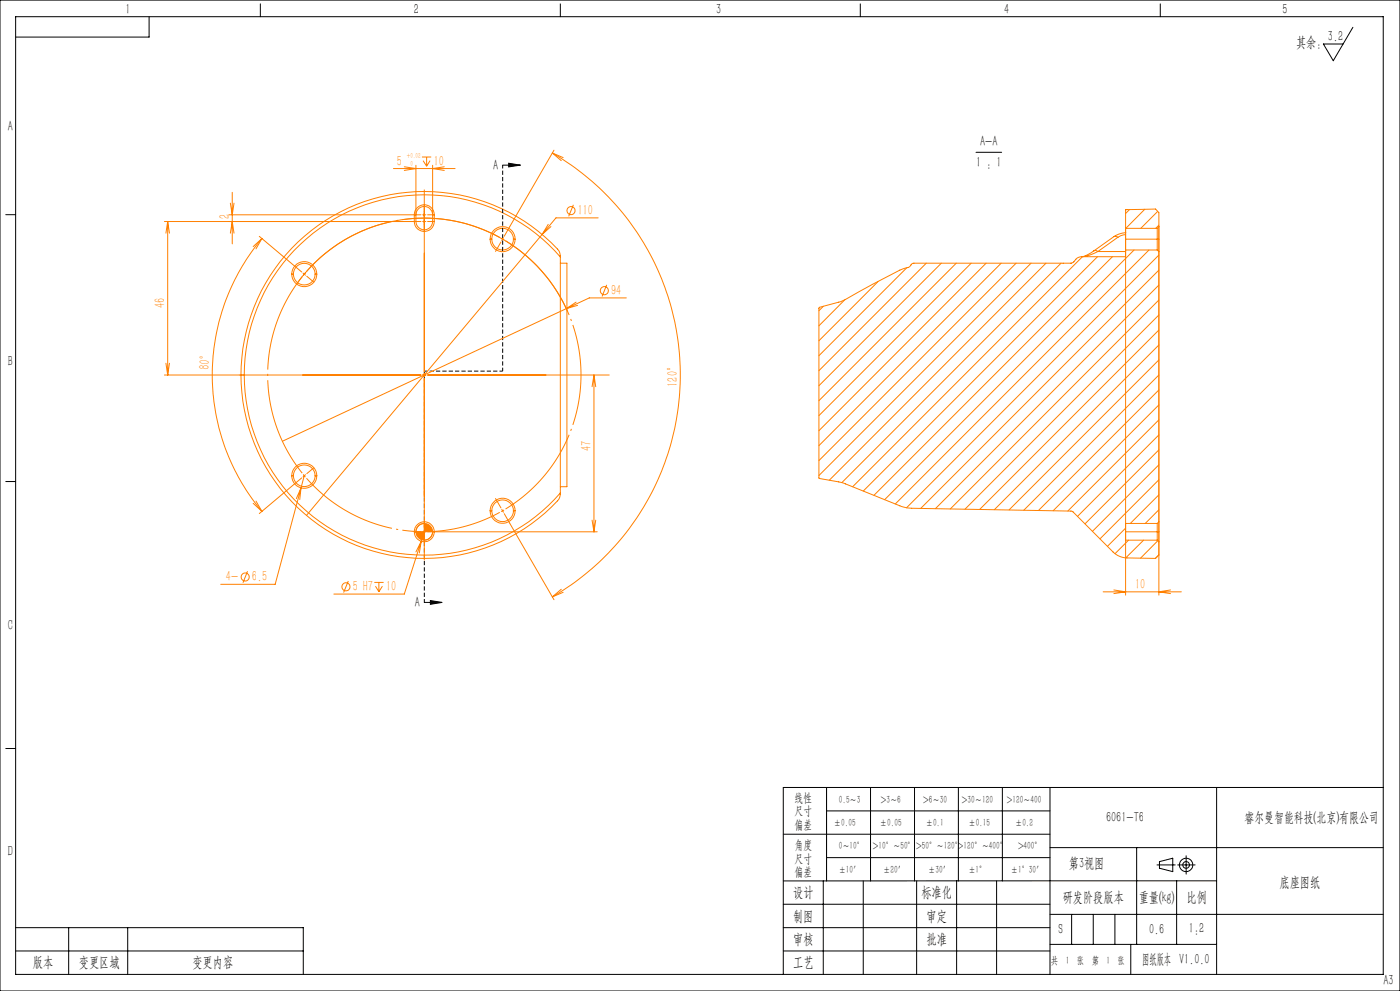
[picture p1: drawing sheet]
<svg xmlns="http://www.w3.org/2000/svg" width="420mm" height="297mm" viewBox="0 0 420 297" stroke-linecap="round" stroke-linejoin="round" font-family="sans-serif">
<g fill="none" stroke="#ff8000" stroke-width=".3">
<path d="M69.7 57.6v15.5M118 50.5h18.5M121.3 50l3.5 .5-3.5 .6M124.8 49.5v16.9a2.5 2.5 0 0 0 2.5 2.5 2.5 2.5 0 0 0 2.5-2.5v-16.9M126.6 47.1h2.8M126.9 48.2l1.1 1.6M127.3 56.9v54.5M128 47.1v2.7M129 48.2l-1 1.6M133.3 50l-3.5 .5 3.5 .6M165.7 45.9a76.8 76.8 0 0 1 0 133M165.7 45.9l3.2 1.3"/>
<path d="M165.7 45.9l2.7 2.3M166.2 45l-14.9 25.8M49.3 66.4h77M50.3 66.4v46M50.3 66.4l.5 3.5M50.3 66.4l-.5 3.5M68.7 64.4h57.6M69.1 69.9l.6-3.5 .5 3.5M69.1 60.9l.6 3.5 .5-3.5M77.8 70.8l12.7 10.7M78.6 71.5a63.5 63.5 0 0 0 0 81.7M78.6 71.5l-1.8 3.1"/>
<path d="M78.6 71.5l-2.6 2.4M124.8 64.4a2.5 2.5 0 0 1 2.5-2.5 2.5 2.5 0 0 1 2.5 2.5M126.8 66.4h1M126.8 64.4h1M128.3 66.4h2M128.3 64.4h2M130.3 64.4a3 3 0 0 0-3-3 3 3 0 0 0-3 3 4.6 4.6 0 0 0 1 4.2 3 3 0 0 0 3.2 .5 3 3 0 0 0 1.8-2.7M130.3 64.4v2M147 71.7a3.7 3.7 0 0 1 3.8-3.8 3.7 3.7 0 0 1 3.7 3.8M147 71.7a3.7 3.7 0 0 0 3.8 3.7 3.7 3.7 0 0 0 3.7-3.7M147 71.7h.5M147.5 71.7a3.2 3.2 0 0 1 3.3-3.3 3.2 3.2 0 0 1 3.2 3.3"/>
<path d="M147.5 71.7a3.2 3.2 0 0 0 3.3 3.2 3.2 3.2 0 0 0 3.2-3.2M150.3 72.5l-1.6 2.8M150.4 71.4l.4 .3M150.8 71.7l.4 .2M150.8 71.7l-.3 .4M151 71.2l-.2 .5M154 71.7h.5M162.6 70.3l-70.7 84.2M164.5 67.2l-1.9 3.1M165.3 67.9l-2.7 2.4M168.1 77l-.1-.8a5.4 5.4 0 0 0-2.6-3.4 55 55 0 0 0-78 1.7 55 55 0 0 0 2.3 78 55 55 0 0 0 77.9-2.9l.5-1.9M168.1 77a54 54 0 0 0-78.1-3.7 54 54 0 0 0 0 78.2 54 54 0 0 0 78.1-3.8"/>
<path d="M168.1 77v70.7M168.1 78.9h2v67h-2M172 61.4l-1.4 3.4M179.5 65.3h-12.7l-4.2 5M277.9 78.9l-32.2 32.2M282.4 78.9l-36.7 36.7M286.9 78.9l-41.2 41.2M291.4 78.9l-45.7 45.7M295.8 78.9l-50.1 50.2M300.4 78.9l-54.7 54.7M304.8 78.9l-59.1 59.1M309.3 78.9l-63.6 63.6"/>
<path d="M313.8 78.9l-65 65M318.3 78.9l-65.7 65.7M324.6 76.9a2.91 2.91 0 0 0-2.6 1.7l-.6 .3h-47.4l-.5 .2-1 1-2.6 .9-12.2 6.5a21 21 0 0 1-9.1 3.9l-2.8 .7-.1 .3 .1 51 7.4 1.4 17.2 7 1.8 .4 49.3 1 12.4 12.2a6.2 6.2 0 0 0 4.2 1.8l8.6 .2 1-1M324.6 76.9h13.1M324.7 77l-68.9 68.9M328.2 75.2l-2.1 1.2-1.3 .5M328.2 75.2l.7-.1 .5 .3M329.2 76.9l-70.2 70.3M329.4 75.4l-2.6 1.1-2.2 .4M329.4 75.4h8.3M333.7 76.9l-71.5 71.5M334.2 70.9l.4-.1 .8 .3"/>
<path d="M334.2 70.9l-6 4.3M335.4 71.1l-6 4.3M337.7 71.7v3.2h9.5M337.7 70.3l-1.4 .3-.9 .5M337.7 71.7h10M337.7 69.7a7.3 7.3 0 0 0-3.5 1.2M338.8 62.8l-1.1 1.2M340.2 74.9l-74.8 74.9M343.4 62.7l-5.7 5.7M344.7 74.9l-76.1 76.2M347.2 68.4v6.5M347.2 68.4h-9.5v3.3"/>
<path d="M347.2 68.4l.5-.5v3.8M347.3 63.4l-5.1 5M347.7 71.7v3.7l-.5-.5M347.7 76.4l-75.7 75.8M347.7 67.5l-1 .9M87.5 82.2a3.8 3.8 0 0 1 3.8-3.8 3.8 3.8 0 0 1 3.7 3.8M87.5 82.2a3.8 3.8 0 0 0 3.8 3.7 3.8 3.8 0 0 0 3.7-3.7M87.5 82.2h.5M88 82.2a3.3 3.3 0 0 1 3.3-3.3 3.3 3.3 0 0 1 3.2 3.3M88 82.2a3.3 3.3 0 0 0 3.3 3.2 3.3 3.3 0 0 0 3.2-3.2M89 85.1a47 47 0 0 1 81.3 8.3M90.9 81.8l.4 .4"/>
<path d="M91.3 82.2l-.4 .3M91.3 82.2l.4 .3M91.6 81.8l-.3 .4M92 82.8l2.2 1.8M94.5 82.2h.5M172.8 90.6l-2.9 1.9 3.4-1M182 85.4l-1.4 3.5M187.9 89.3h-11.1l-48.8 22.7M247 91.8l-1.3 1.3M253.5 89.8l-7.8 7.8M263.5 84.3l-17.8 17.8M272 80.3l-26.3 26.3"/>
<path d="M347.7 81l-71.5 71.4M347.7 85.4l-67.1 67M347.7 89.9l-62.6 62.6M347.7 94.4l-58.2 58.2M347.7 98.9l-53.8 53.8M49.3 112.4h77M49.8 108.9l.5 3.5M50.8 108.9l-.5 3.5M126.6 112.7l-41.9 19.6M126.8 112.4h1M127.3 111.9v1M127.3 113.4v54.4"/>
<path d="M128.3 112.4h54.5M178.2 112.4v47M178.2 112.4l.5 3.5M178.2 112.4l-.6 3.5M347.7 103.4l-49.4 49.3M347.7 107.9l-45 44.9M347.7 112.4l-40.6 40.5M347.7 116.9l-36.2 36.1M347.7 121.4l-31.8 31.7M347.7 125.8l-27.3 27.3M347.7 130.3l-24.4 24.5M347.7 134.8l-22.2 22.2"/>
<path d="M347.7 139.3l-20 19.9M76 150.8l2.6 2.4M76.8 150.2l1.8 3M87.5 142.6a3.8 3.8 0 0 1 3.8-3.8 3.8 3.8 0 0 1 3.7 3.8M87.5 142.6a3.8 3.8 0 0 0 3.8 3.7 3.8 3.8 0 0 0 3.7-3.7M87.5 142.6h.5M88 142.6a3.3 3.3 0 0 0 3.3 3.2 3.3 3.3 0 0 0 3.2-3.2M88 142.6a3.3 3.3 0 0 1 3.3-3.3 3.3 3.3 0 0 1 3.2 3.3M90.3 146.2l-7.8 28.9h-16.3M90.3 146.2l-1.4 3.2M90.3 146.2l-.4 3.5M90.5 143.2l-12.7 10.7"/>
<path d="M90.9 142.2l.4 .4M91.3 142.6l.3 .4M91.3 142.6l-1 3.6M91.3 142.6l-.4 .3M91.7 142.3l-.4 .3M94.2 140.2l-2.2 1.8M94.5 142.6h.5M124.3 159.4h2M124.8 159.4a2.5 2.5 0 0 0 2.5 2.5 2.5 2.5 0 0 0 2.5-2.5M124.8 159.4a2.5 2.5 0 0 1 2.5-2.5 2.5 2.5 0 0 1 2.5 2.5M126.8 159.4h1M127.3 156.9a2.46 2.46 0 0 0-2.5 2.5"/>
<path d="M127.3 159.4l-6 18.6h-21.1M128.3 159.4h50.9M129.8 159.4a2.52 2.52 0 0 1-2.5 2.5M147 153.1a3.7 3.7 0 0 1 3.8-3.8 3.7 3.7 0 0 1 3.7 3.8M147 153.1a3.7 3.7 0 0 0 3.8 3.7 3.7 3.7 0 0 0 3.7-3.7M147 153.1h.5M147.5 153.1a3.2 3.2 0 0 0 3.3 3.2 3.2 3.2 0 0 0 3.2-3.2M147.5 153.1a3.2 3.2 0 0 1 3.3-3.3 3.2 3.2 0 0 1 3.2 3.3M148.7 149.4l1.6 2.8M150.5 152.6l.3 .5M150.8 153.1l-.4 .2M150.8 153.1l.2 .4"/>
<path d="M151.2 152.8l-.4 .3M151.3 153.9l14.9 25.8M154 153.1h.5M177.6 155.9l.6 3.5M178.7 155.9l-.5 3.5M337.7 159.4h10M337.7 158.3l-5.5 5.4M337.7 156.9h9.5M347.2 156.9v5M347.2 156.9l.5-.5v3M347.7 159.4v3l-.5-.5M347.7 143.8l-17.7 17.7"/>
<path d="M347.7 148.3l-8.6 8.6M347.7 152.8l-4.1 4.1M74.3 171.2l-1.4 3.5M104.5 174.1l-1.4 3.5M112.3 174.6h2.8M112.6 175.7l1.1 1.6M113.7 174.6v2.7M114.7 175.7l-1 1.6M124.8 165.4l1.6-3.2-.6 3.5M168.4 176.6l-2.7 2.3M168.9 177.5l-3.2 1.4M330.9 177.4h23.5"/>
<path d="M334.2 176.8l3.5 .6-3.5 .5M337.7 178.4v-115.5l9-.3 1 1.1v114.7M337.7 161.9h9.5M338.6 161.9l-4.1 4M343.1 161.9l-5.4 5.3M347.3 162.1l-5.1 5.2M347.7 166.3l-1.1 1.1M351.2 176.8l-3.5 .6 3.5 .5"/>
<circle cx="171.3" cy="63.1" r="1.2"/>
<circle cx="181.3" cy="87.1" r="1.21"/>
<circle cx="127.3" cy="159.4" r="3"/>
<circle cx="73.6" cy="172.9" r="1.22"/>
<circle cx="103.8" cy="175.9" r="1.21"/>
</g>
<g fill="none" stroke="#000" stroke-width=".3">
<path d="M0 0h420v297h-420zM4.7 5h410.3v287h-410.3zM44.7 5v6.1h-40M78.1 1.2v3.8M168.1 1.2v3.8M258.1 1.2v3.8M348.1 1.2v3.8M405.9 8.2l-5.9 10-3-5h5.9M150.8 49.5h5.3M152.6 48.9l3.5 .6-3.5 .5zM292.8 45.6h7.7M1.7 64.3h3"/>
<path d="M1.7 144.3h3M129.1 180l3.5 .5-3.5 .6zM127.3 180.5h5.3M1.7 224.3h3M248 236v28M261.2 236v28M274.4 236v28M287.5 236v28M300.7 236v28M315 236v56M365 236v56M415 236h-180v56"/>
<path d="M235 250h80M248 257h67M248 243h67M315 254h100M341 254v29M347.1 259.2h5.5M347.8 258.2l4-1v4l-4-1zM353.3 259.2h5.2M355.8 256.5v5.5M4.7 278h86.3v14M20.6 278v14M38.3 278v14"/>
<path d="M235 278h80M235 271h80M247 264v28M259 264v28M275 264v28M287 264v28M299 264v28M315 274h100M321.5 274v9M328 274v9M334.5 274v9M353 264v19"/>
<path d="M365 264h-130M4.7 285h86.3M235 285h80M315 283h50M339.2 283v9"/>
<circle cx="355.8" cy="259.2" r="1"/>
<circle cx="355.8" cy="259.2" r="2"/>
</g>
<path d="M149.9 71.2a47 47 0 0 0-58 10.2M90.7 82.9a47 47 0 0 0 0 58.9M91.9 143.3a47 47 0 0 0 58 10.3" fill="none" stroke="#ff8000" stroke-width=".3" stroke-dasharray="30.5 1.3 .6 1.3" stroke-dashoffset=".3" stroke-linecap="butt"/>
<path d="M151.7 152.6a47 47 0 0 0 0-80.4" fill="none" stroke="#ff8000" stroke-width=".3" stroke-dasharray="30.5 1.3 .6 1.3" stroke-dashoffset=".7" stroke-linecap="butt"/>
<path d="M127.3 111.2v69.3M127.3 111.2h23.5" fill="none" stroke="#000" stroke-width=".3" stroke-dasharray="1.3 .6" stroke-dashoffset=".3" stroke-linecap="butt"/>
<path d="M150.8 111.2v-61.7" fill="none" stroke="#000" stroke-width=".3" stroke-dasharray="1.3 .6" stroke-dashoffset=".2" stroke-linecap="butt"/>
<path d="M129.1 180l3.5 .5-3.5 .6zM152.6 48.9l3.5 .6-3.5 .5z" fill="#000"/>
<path d="M124.8 159.4a2.52 2.52 0 0 0 2.5 2.5v-2.5zM127.3 156.9v2.5h2.5a2.52 2.52 0 0 0-2.5-2.5z" fill="#ff8000"/>
<g font-size="4.4">
<text x="37.7" y="4.1">1</text>
<text x="124.2" y="4.1">2</text>
<text x="214.9" y="4.1">3</text>
<text x="301.2" y="4.1">4</text>
<text x="384.7" y="4.1">5</text>
<text x="388.8" y="14.1">其余：</text>
<text x="398.4" y="12.3">3.2</text>
<text x="2.3" y="39.3">A</text>
<text x="294.1" y="43.9">A-A</text>
<text x="148" y="50.9">A</text>
<text x="292.8" y="50.1">1 : 1</text>
<text x="2.3" y="109.6">B</text>
<text x="124.5" y="182">A</text>
<text x="2.3" y="188.9">C</text>
<text x="331.8" y="246.3">6061-T6</text>
<text x="2.3" y="256.5">D</text>
<text x="320.6" y="260.1">第3视图</text>
<text x="237.9" y="268.9">设计</text>
<text x="276.4" y="268.9">标准化</text>
<text x="383.9" y="265.9">底座图纸</text>
<text x="237.9" y="275.9">制图</text>
<text x="277.9" y="275.9">审定</text>
<text x="318.8" y="270.4">研发阶段版本</text>
<text x="341.6" y="270.4">重量(kg)</text>
<text x="355.9" y="270.4">比例</text>
<text x="317.6" y="279.9">S</text>
<text x="344.7" y="279.9">0.6</text>
<text x="356.7" y="279.6">1:2</text>
<text x="237.9" y="282.9">审核</text>
<text x="277.9" y="282.9">批准</text>
<text x="9.9" y="289.9">版本</text>
<text x="23.7" y="289.9">变更区域</text>
<text x="57.7" y="289.9">变更内容</text>
<text x="237.9" y="289.9">工艺</text>
<text x="342.6" y="288.9">图纸版本 V1.0.0</text>
<text x="415" y="295.1">A3</text>
</g>
<g font-size="4.4" fill="#ff8000">
<text x="119" y="49.6">5</text>
<text x="130.1" y="49.6">10</text>
<text x="68.8" y="65.7" transform="rotate(-90 68.8 65.7)">2</text>
<text x="173.3" y="64.4">110</text>
<text x="183.3" y="88.4">94</text>
<text x="49.4" y="92.4" transform="rotate(-90 49.4 92.4)">46</text>
<text x="62.8" y="110.9" transform="rotate(-86 62.8 110.9)">80°</text>
<text x="203.2" y="115.9" transform="rotate(-90 203.2 115.9)">120°</text>
<text x="177.3" y="135.2" transform="rotate(-90 177.3 135.2)">47</text>
<text x="67.8" y="174.2">4-</text>
<text x="75.6" y="174.2">6.5</text>
<text x="105.8" y="177.2">5 H7</text>
<text x="115.8" y="177.2">10</text>
<text x="340.6" y="176.5">10</text>
</g>
<text font-size="4.2" x="373.4" y="246.3">睿尔曼智能科技(北京)有限公司</text>
<g font-size="3.8">
<text x="238.4" y="240.3">线性</text>
<text x="238.4" y="244.3">尺寸</text>
<text x="238.4" y="248.3">偏差</text>
<text x="238.4" y="254.6">角度</text>
<text x="238.4" y="258.6">尺寸</text>
<text x="238.4" y="262.6">偏差</text>
</g>
<text font-size="3.2" x="315.3" y="288.9">共 1 张 第 1 张</text>
<g font-size="3.1">
<text x="251.6" y="240.8">0.5～3</text>
<text x="264.2" y="240.8">&gt;3～6</text>
<text x="277" y="240.8">&gt;6～30</text>
<text x="288.6" y="240.8">&gt;30～120</text>
<text x="302" y="240.8">&gt;120～400</text>
<text x="250.1" y="247.6">±0.05</text>
<text x="264" y="247.6">±0.05</text>
<text x="277.7" y="247.6">±0.1</text>
<text x="290.5" y="247.6">±0.15</text>
<text x="304.5" y="247.6">±0.2</text>
<text x="251.6" y="254.6">0～10°</text>
<text x="261.9" y="254.6">&gt;10°～50°</text>
<text x="274.9" y="254.6">&gt;50°～120°</text>
<text x="287.4" y="254.6">&gt;120°～400°</text>
<text x="305.4" y="254.6">&gt;400°</text>
<text x="251.6" y="261.6">±10′</text>
<text x="265" y="261.6">±20′</text>
<text x="278.5" y="261.6">±30′</text>
<text x="290.5" y="261.6">±1°</text>
<text x="303.2" y="261.6">±1°30′</text>
</g>
<g font-size="2.2" fill="#ff8000">
<text x="122.1" y="47.5">+0.02</text>
<text x="123.2" y="49.6">0</text>
</g>
</svg>
